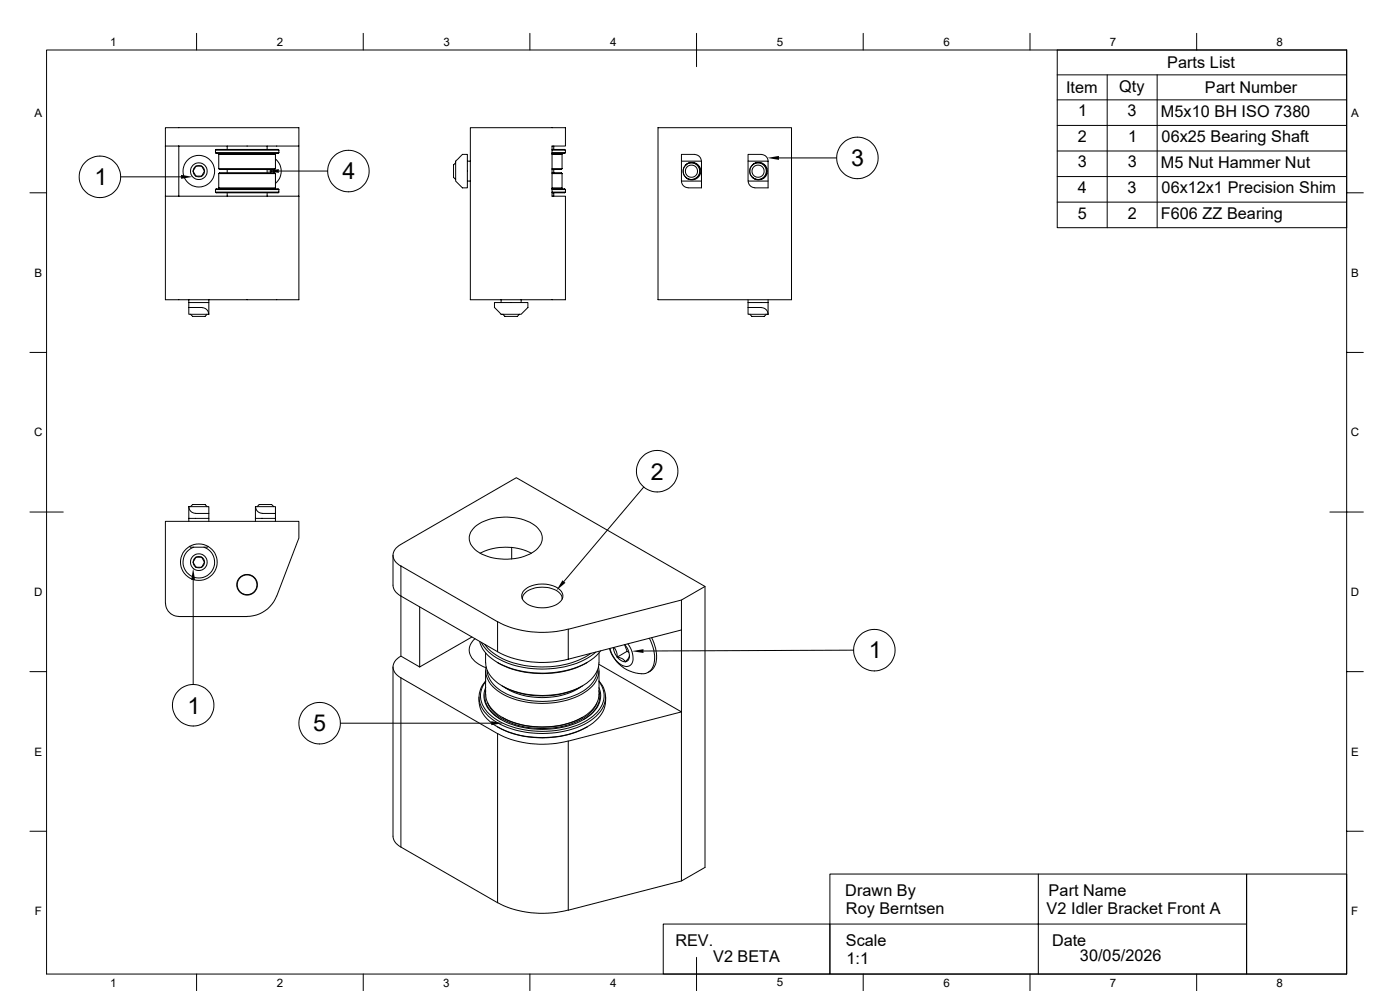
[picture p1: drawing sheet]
<svg xmlns="http://www.w3.org/2000/svg" width="420mm" height="297mm" viewBox="0 0 420 297" stroke-linecap="round" stroke-linejoin="round" font-family="sans-serif">
<g fill="none" stroke="#000" stroke-width=".3">
<path d="M14 15h390v276.9h-390zM59 10v5M109 10v5M159 10v5M209 10v10M259 10v5M309 10v5M359 10v5M404 15h-86.8v53.2h86.8M49.6 38.3h40.1v5.5h-40.1zM141.1 38.3h28.5v5.5h-4v15h4v31h-28.5zM197.4 38.3h40v51.5h-40z"/>
<path d="M317.2 22.4h86.8M317.2 29.9h86.8M317.2 37.6h86.8M332.1 22.4v45.8M347.1 22.4v45.8M9 57.8h5M36.2 53h18.1M49.6 43.8v15M53.6 58.8h36.1M53.6 43.8v15M61.3 51.3a1.7 1.7 0 0 0-2-1.7 1.7 1.7 0 0 0-1.3 2.3 1.7 1.7 0 0 0 2.5 .9M61.3 51.3l-.2 .9-.6 .6"/>
<path d="M61.4 51.3l-.9-1.5h-1.3a.95 .95 0 0 0-.9 .8l-.4 .8 .6 1a.47 .47 0 0 0 .8 .4h1.2M61.4 51.3l-.9 1.5M64.6 56.8l.3-.2h18.5l.3 .2M64.6 56.8h19.1M64.6 57.6l.3 .2h18.5l.3-.2M64.6 57.6h19.1M64.6 45.8l.3 .2h18.5l.3-.2M64.6 45.8h19.1M64.6 45l.3-.2h18.5l.3 .2M64.6 45h19.1M64.6 45v.8M64.6 56.8v.8"/>
<path d="M65.6 52l.3-.2h16.5l.2 .2M65.6 52h17M65.6 56.3h17M65.6 50.5l.3 .3h16.5l.2-.3M65.6 50.5h17M65.6 46.3h17M65.6 56.3l.2 .2M65.6 46.3v4.2M65.6 52v4.3M65.8 56.5h16.7M65.8 46.1h16.7M65.8 46v.1"/>
<path d="M65.8 56.5v.1M65.8 46.1l-.2 .2M68.2 43.8v1M68.2 50.8v1M68.2 57.8v1M80.1 43.8v1M80.1 50.8v1M80.1 57.8v1M81.1 50.8a.55 .55 0 0 1 0 1M81.2 50.8v1M82.1 50.8v1M82.5 46v.1"/>
<path d="M82.5 56.5v.1M82.5 46.1l.1 .2M82.6 56.3l-.1 .2M82.6 46.3v4.2M82.6 52v4.3M82.6 47.6a4.8 4.8 0 0 1 0 7.4M83.7 45v.8M83.7 56.8v.8M83.7 51.3h14.6M89.7 43.8v46h-40.1v-31h4M136.7 48.8l-.6 .6v3.8l.6 .6M140.2 48.3v-2h-1.5l-2 2v6l2 2h1.5v-8h.9"/>
<path d="M140.2 54.3h.9M165.6 51.8h2.8l.2 .2M165.6 52h3M165.6 56.6h3.8l.2 .2M165.6 56.8h4M165.6 57.6h4M165.6 56.5h2.9M165.6 56.3h3M165.6 50.5h3M165.6 45.8h4M165.6 44.8h3.8l.2 .2v.8M165.6 45h4"/>
<path d="M165.6 46.1h2.9M165.6 46.3h3M166.1 43.8v1M166.1 50.8v1M166.1 57.8v1M168.5 46l.1 4.5M168.6 52l-.1 4.6M168.6 50.5l-.2 .3h-2.8M169.6 56.8v.8l-.2 .2h-3.8M169.6 45.8l-.2 .2h-3.8M204.4 54.3a2.02 2.02 0 0 0 2 2M204.4 48.3v6h6"/>
<path d="M205.7 49.5a2.46 2.46 0 0 0 0 3.6M208.4 46.3h-4v2h6v8h-4M208.4 46.3a2.02 2.02 0 0 1 2 2M210.1 50.6a2.49 2.49 0 0 1-.5 2.3l-1.2 .9-.8 .1-1.1-.2-.8-.6M210.1 50.5l-.7-1.1-1-.6-1.3-.1-1 .4-.4 .3 1.5-.6 1.6 .4 .9 1 .2 1.4-.5 1.2-1.1 .8-1.4 .2-1.2-.7M224.4 48.3v6h6M224.5 54.3a2.02 2.02 0 0 0 1.9 2M225.7 49.5a2.46 2.46 0 0 0 0 3.6M228.4 46.3h-4v2h6M228.4 46.3a2.02 2.02 0 0 1 2 2M230.1 50.6v1.5l-.4 .8-.9 .7-1.7 .3-1.4-.8M230.1 50.5l-.4-.8-1.2-.9-1.4-.1-1.1 .4-.3 .3 1.5-.6 1.6 .3 .9 1.2 .3 1.1-.6 1.4-1.1 .8-1.4 .2-1.2-.7"/>
<path d="M230.4 48.3v8h-4M233.7 47.3h17.3M317.2 45.3h86.8M317.2 52.9h86.8M404 57.8h5M317.2 60.6h86.8M56.6 90.7h6.1l-.1 3.5a2.02 2.02 0 0 0-2-2h-4zM56.6 92.2v2h6.1M56.6 89.8v.9M57.1 94.2l.7 .6h3.7l.6-.6M62.7 89.8v.9M150.3 89.8v.9h8.1v1.5l-2.1 2h-6l-2-2v-1.5h2"/>
<path d="M150.8 94.2l.7 .6h3.7l.6-.6M156.3 89.8v.9M224.4 92.2h4a2.02 2.02 0 0 1 2 2h-6zM224.4 92.2v-1.5h6v3.5M224.4 89.8v.9M224.9 94.2l.7 .6h3.7l.6-.6M230.4 89.8v.9M9 105.6h5M404 105.6h5M9 153.5h10M56.6 151.8a2.02 2.02 0 0 0 2 2M56.6 151.8v3.6h6.1v-1.5"/>
<path d="M56.6 151.8h6.1v2.1h-4.1M56.6 155.4v.9M57.2 151.8l.6-.6h3.7l.6 .6M62.7 155.4v.9M76.6 151.8v3.6h6v-1.5M76.6 151.8h6v2.1h-3.9M76.6 155.4v.9M76.7 151.8a2.02 2.02 0 0 0 2 2M77.1 151.8l.7-.6h3.7l.6 .6M82.6 155.4v.9M142.5 157.9a16.2 16.2 0 0 1 18.5 0 4.3 4.3 0 0 1-.6 7.3 16.4 16.4 0 0 1-17.9-.5 4.3 4.3 0 0 1 0-6.8zM193.1 146l-23.9 28.3"/>
<path d="M398.9 153.5h10.1M56.8 163.7l.3 .3M57.2 164h4.9M58 173.8v31.3M58.1 164a4.7 4.7 0 0 0-2.3 7.3 4.7 4.7 0 0 0 7.7 0 4.7 4.7 0 0 0-2.3-7.3M58.8 167h1.7l.6 1.1a.9 .9 0 0 1-.2 1.2l-.2 .3a.94 .94 0 0 1-1.1 .4h-.4a.55 .55 0 0 1-.7-.5l-.6-1.1zM62.5 163.7l-.4 .3M83 178.6a9.5 9.5 0 0 1-8.9 6.1M83 178.6l6.7-17.4v-4.9h-40.1l.1 24.5a4 4 0 0 0 3.9 3.9M117.9 166.4v9a3.9 3.9 0 0 0 2.3 3.2M120.2 163.2a3.4 3.4 0 0 0-2.3 3.2 3.4 3.4 0 0 0 2.3 3.2M120.3 178.6l29 16.7"/>
<path d="M120.3 178.6v18l5.6 3.3v-18M120.3 163.2l34.6-20 56.6 32.6-7.1 4-33.9 8.8v9M120.3 178.6v-9l29 16.8v8.9M144 165.8a17.2 17.2 0 0 1 15.4 0M153.5 164v3.6M156.7 179.4v.1M157.3 176.9a8.8 8.8 0 0 1 10.8 0 2.5 2.5 0 0 1-.9 4.2 9.1 9.1 0 0 1-9.9-.8 2.26 2.26 0 0 1 0-3.4zM168.7 179.4v.1a4.1 4.1 0 0 0-3.9-3.3 7.9 7.9 0 0 0-7.7 2.1l-.4 1.2M204.4 179.8v9l-33.9 8.8M211.5 175.8v84.2l-7.1 4-33.9 8.8M53.6 184.8h20.5M117.9 199.9v50.7a3.9 3.9 0 0 0 2.3 3.2"/>
<path d="M120.2 196.7a3.4 3.4 0 0 0-2.3 3.2 3.4 3.4 0 0 0 2.3 3.2M141.6 190.9l-15.7 9M142.5 191.4a4.3 4.3 0 0 0 .5 7.2l2.8 1.5M143.9 192.2a12.2 12.2 0 0 0 8.5 7.8 29.4 29.4 0 0 0 24.9-2.2l1.6-1.3 1.3-1.4M144.4 192.5a15.4 15.4 0 0 0 10.3 7 29.4 29.4 0 0 0 22.4-2.8l1.6-1.2M145.4 193.1a17.9 17.9 0 0 0 12 6.4 27.5 27.5 0 0 0 19.9-3.7M145.7 195.7v3M145.8 199.9a7.4 7.4 0 0 0 4.2 7.6 26.1 26.1 0 0 0 25.4 0 7.6 7.6 0 0 0 4.1-7.6M149.2 198.5a28.9 28.9 0 0 0 27 0M149.3 186.3a29.6 29.6 0 0 0 21.1 2.3M149.3 195.3a29.6 29.6 0 0 0 21.1 2.3M179.7 199.1l24.7 14.3-33.9 8.7v50.7"/>
<path d="M179.7 195.7a10 10 0 0 1-.8 5.8 14.8 14.8 0 0 1-10 6.3 26.1 26.1 0 0 1-19.5-3 8.1 8.1 0 0 1-3.7-6.1M184 194.1l.4 1.5 .8 1.3M184.2 194.1l.7 1.1 .3 1.7M185.2 196.9a3.3 3.3 0 0 0 2.4 1.4M185.2 196.9l1.4 .5 1 .9M187.4 193.2l.7 2 .6 .3M187.4 193.3a4.4 4.4 0 0 1 1.1 4.5l-.9 .5M188.1 195.2l-2.9 1.7M188.4 193a5.9 5.9 0 0 1 1 6.1 2.44 2.44 0 0 1-3.7-.3 8.5 8.5 0 0 1-2.7-4.4M188.8 196.6l-.2 .6-1 1.1M194.8 191.3a9.5 9.5 0 0 1 .7 9.2 4 4 0 0 1-4.9 1.2 10.6 10.6 0 0 1-7.8-7.3M195.5 191.1a9.7 9.7 0 0 1 .6 9l-.6 .8-1.1 .6"/>
<path d="M204.4 188.8v75.2M256.1 194.9l-63.1 .2M9 201.3h5M102.2 216.7h45.2M120.3 203.2l29 16.7v50.7l-29-16.7zM143.7 208.9a9.3 9.3 0 0 0 5.6 8.9 29.4 29.4 0 0 0 27.7-.5 8.9 8.9 0 0 0 4.7-7.2M145.7 201v7.1M145.7 204.3a6.8 6.8 0 0 0 1.1 9.7 24.3 24.3 0 0 0 17.2 5.2 21.7 21.7 0 0 0 15.2-5.8 6.7 6.7 0 0 0 .5-9.1M145.7 204a7.1 7.1 0 0 0 .9 10.7 25.7 25.7 0 0 0 18.8 5 20.7 20.7 0 0 0 14.7-6.4 6.9 6.9 0 0 0-.4-9.3M145.7 207a7.3 7.3 0 0 0 3.9 8.2l.8 .5M145.7 206.1a7 7 0 0 0 3.1 8.6 26.7 26.7 0 0 0 22.7 2.5 12.7 12.7 0 0 0 8.3-6.6l.4-2.3-.5-2.2M146.1 201a9 9 0 0 0 6 7 26.2 26.2 0 0 0 23-1 8.4 8.4 0 0 0 4.1-6"/>
<path d="M146.3 210.7a12.9 12.9 0 0 0 9 6.7 25.6 25.6 0 0 0 20.6-2.8l2-1.8 1.2-2.1M149.2 217.8a29.3 29.3 0 0 0 27 0M149.3 219.8a29.6 29.6 0 0 0 21.1 2.3M150.6 215a26.4 26.4 0 0 0 23.9 .1M150.6 205.6l.3 .2M150.9 205.7a25.8 25.8 0 0 0 23.6 0M151.3 206a22.4 22.4 0 0 0 22.7 0M174.8 215l-.2 .1M174.8 205.6l-.3 .2M179.7 207a7.3 7.3 0 0 1-3.9 8.2l-.8 .5M179.7 201v7.1a9.4 9.4 0 0 1-6.4 7.7 26.9 26.9 0 0 1-23.1-1 8.3 8.3 0 0 1-4.5-6.7M181.7 208.9v1.2"/>
<path d="M404 201.3h5M9 249.1h5M404 249.1h5M149.3 270.5a29.6 29.6 0 0 0 21.1 2.3M199 276.9h50v15h-50zM249 262h125v29.9h-125zM249 276.9h125M311.5 262v29.9M374 262h30v29.9h-30zM59 291.9v5M109 291.9v5M159 291.9v5"/>
<path d="M209 286.9v10M259 291.9v5M309 291.9v5M359 291.9v5"/>
<circle cx="30" cy="53" r="6.2"/>
<circle cx="59.6" cy="51.3" r="2.51"/>
<circle cx="59.6" cy="51.3" r="4.7"/>
<circle cx="104.5" cy="51.3" r="6.2"/>
<circle cx="207.4" cy="51.3" r="2.51"/>
<circle cx="207.4" cy="51.3" r="1.83"/>
<circle cx="227.4" cy="51.3" r="2.51"/>
<circle cx="227.4" cy="51.3" r="1.83"/>
<circle cx="257.2" cy="47.3" r="6.2"/>
<circle cx="197.2" cy="141.2" r="6.2"/>
<circle cx="59.6" cy="168.5" r="1.7"/>
<circle cx="59.6" cy="168.4" r="5.5"/>
<circle cx="59.7" cy="168.5" r="2.51"/>
<circle cx="74.1" cy="175.3" r="3.1"/>
<circle cx="74.1" cy="175.3" r="2.97"/>
<circle cx="262.3" cy="194.9" r="6.2"/>
<circle cx="58" cy="211.4" r="6.2"/>
<circle cx="95.9" cy="216.7" r="6.2"/>
</g>
<path d="M54.3 52.4l3.5 .6-3.5 .6zM80.1 51.3l3.6-.6v1.1zM230.2 47.3l3.5-.6v1.2zM58 170.3l.5 3.5h-1.1zM168.7 173.9l.9 .8-2.7 2.3zM189.5 195.2l3.5-.6v1.1zM147.4 216.2l3.5 .5-3.5 .6z" fill="#000"/>
<g font-size="7">
<text x="102.7" y="53.8">4</text>
<text x="255.3" y="49.8">3</text>
<text x="28.3" y="55.5">1</text>
<text x="195.3" y="143.7">2</text>
<text x="260.6" y="197.4">1</text>
<text x="56.3" y="213.9">1</text>
<text x="93.9" y="219.2">5</text>
</g>
<g font-size="4.9">
<text x="350.2" y="20.4">Parts List</text>
<text x="319.8" y="27.9">Item</text>
<text x="335.8" y="27.4">Qty</text>
<text x="361.5" y="27.9">Part Number</text>
<text x="323.5" y="34.8">1</text>
<text x="338.3" y="34.8">3</text>
<text x="348.3" y="35">M5x10 BH ISO 7380</text>
<text x="323.3" y="42.5">2</text>
<text x="338.5" y="42.5">1</text>
<text x="348.4" y="42.6">06x25 Bearing Shaft</text>
<text x="323.3" y="50.2">3</text>
<text x="338.3" y="50.2">3</text>
<text x="348.3" y="50.2">M5 Nut Hammer Nut</text>
<text x="323.4" y="57.8">4</text>
<text x="338.3" y="57.8">3</text>
<text x="348.4" y="58">06x12x1 Precision Shim</text>
<text x="323.3" y="65.5">5</text>
<text x="338.4" y="65.5">2</text>
<text x="348.2" y="65.6">F606 ZZ Bearing</text>
<text x="253.6" y="268.4">Drawn By</text>
<text x="314.6" y="268.4">Part Name</text>
<text x="253.7" y="273.9">Roy Berntsen</text>
<text x="314" y="273.9">V2 Idler Bracket Front A</text>
<text x="202.6" y="283.5">REV.</text>
<text x="253.7" y="283.5">Scale</text>
<text x="315.6" y="283.5">Date</text>
<text x="324" y="288">30/05/2026</text>
<text x="214" y="288.5">V2 BETA</text>
<text x="254" y="289">1:1</text>
</g>
<g font-size="3.5">
<text x="33" y="13.7">1</text>
<text x="83" y="13.7">2</text>
<text x="133" y="13.7">3</text>
<text x="183" y="13.7">4</text>
<text x="233" y="13.7">5</text>
<text x="283" y="13.7">6</text>
<text x="333" y="13.7">7</text>
<text x="383" y="13.7">8</text>
<text x="10.3" y="35.1">A</text>
<text x="405.3" y="35.1">A</text>
<text x="10.3" y="83">B</text>
<text x="405.3" y="83">B</text>
<text x="10.2" y="130.8">C</text>
<text x="405.2" y="130.8">C</text>
<text x="10.2" y="178.6">D</text>
<text x="405.2" y="178.6">D</text>
<text x="10.3" y="226.4">E</text>
<text x="405.3" y="226.4">E</text>
<text x="10.4" y="274.3">F</text>
<text x="405.4" y="274.3">F</text>
<text x="33" y="295.7">1</text>
<text x="83" y="295.7">2</text>
<text x="133" y="295.7">3</text>
<text x="183" y="295.7">4</text>
<text x="233" y="295.7">5</text>
<text x="283" y="295.7">6</text>
<text x="333" y="295.7">7</text>
<text x="383" y="295.7">8</text>
</g>
</svg>
